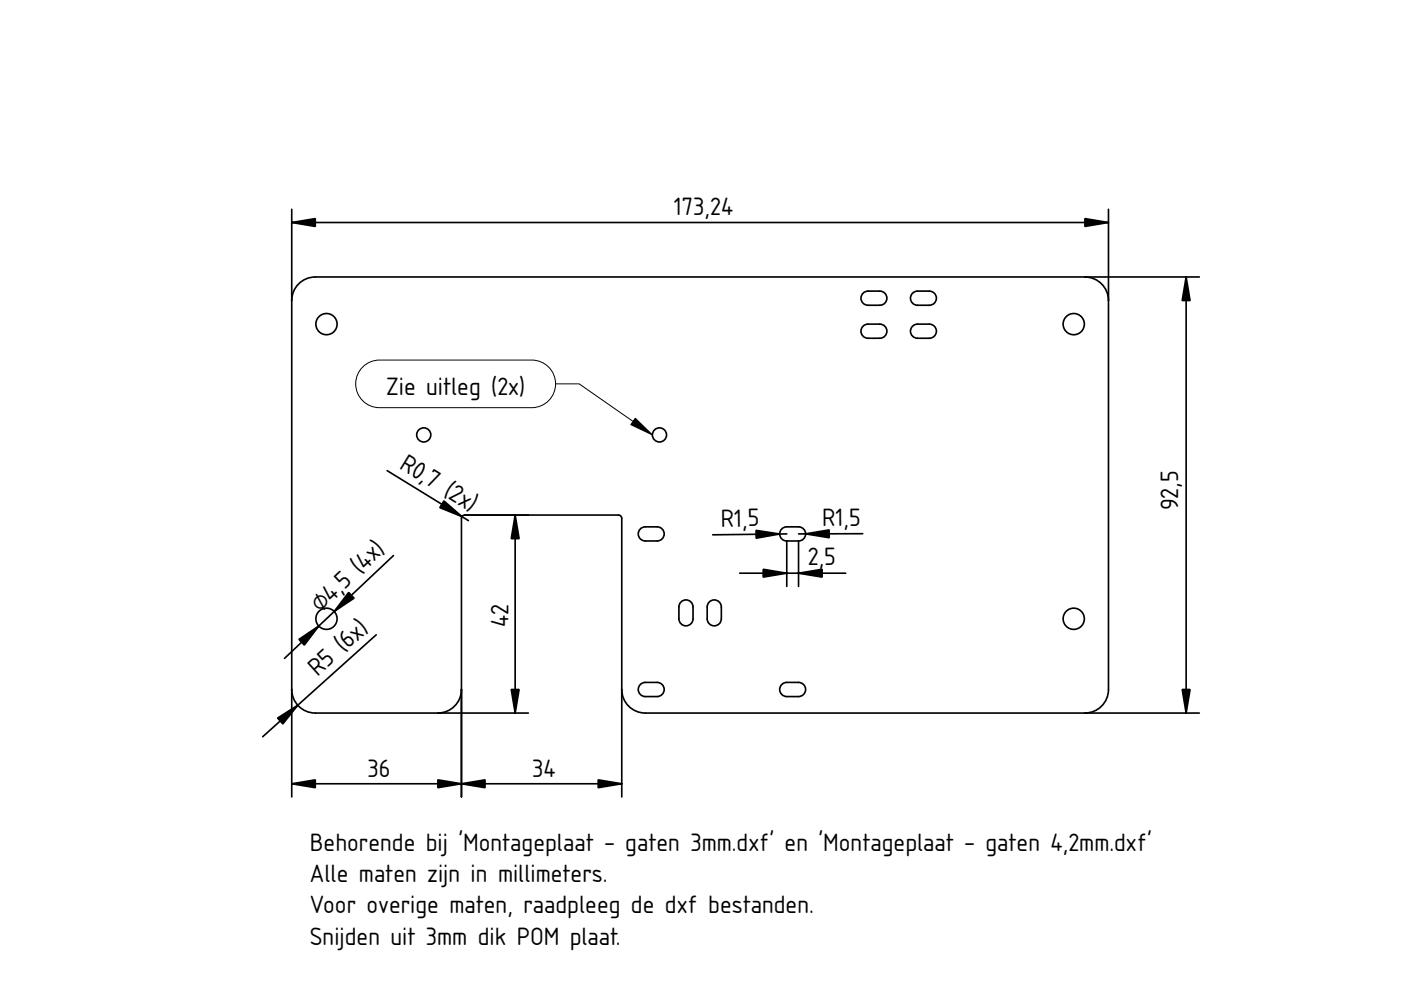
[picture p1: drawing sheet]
<svg xmlns="http://www.w3.org/2000/svg" width="297mm" height="210mm" viewBox="0 0 297 210" stroke-linecap="round" stroke-linejoin="round" font-family="sans-serif">
<g fill="none" stroke="#000" stroke-width=".35">
<path d="M61.9 44.4v124.6M61.9 47.2h173.1M230 58.7a5 5 0 0 1 5 5M235 44.4v101.8a5 5 0 0 1-5 5M251.5 58.7v92.5M254.3 58.7h-187.4a5 5 0 0 0-5 5M183.2 62l.8-.3h2.5a1.5 1.5 0 0 1 1.5 1.5 1.5 1.5 0 0 1-1.5 1.5h-2.5a1.5 1.5 0 0 1-1.4-1 1.5 1.5 0 0 1 .6-1.7zM183.2 69l.8-.3h2.5a1.5 1.5 0 0 1 1.5 1.5 1.5 1.5 0 0 1-1.5 1.5h-2.5a1.5 1.5 0 0 1-1.4-1 1.5 1.5 0 0 1 .6-1.7zM193.3 69.3l.8-.5 2.9-.1a1.5 1.5 0 0 1 1.5 1.5 1.5 1.5 0 0 1-1.5 1.5h-2.5a1.5 1.5 0 0 1-1.3-.8 1.5 1.5 0 0 1 .1-1.6zM193.3 62.3l.8-.5 2.9-.1a1.5 1.5 0 0 1 1.5 1.5 1.5 1.5 0 0 1-1.5 1.5h-2.5a1.5 1.5 0 0 1-1.3-.8 1.5 1.5 0 0 1 .1-1.6zM82.1 99.8l17.2 10.6M83.4 117.8l-23.1 21.8"/>
<path d="M109.2 109.2v42M135.9 112l.9-.3h2.5a1.5 1.5 0 0 1 1.5 1.5 1.5 1.5 0 0 1-1.5 1.5h-2.5a1.5 1.5 0 0 1-1.4-1 1.5 1.5 0 0 1 .5-1.7zM166.8 114.7a1.5 1.5 0 0 1-1.5-1.5 1.5 1.5 0 0 1 1.5-1.5h2.5a1.5 1.5 0 0 1 1.5 1.5 1.5 1.5 0 0 1-1.5 1.5M166.8 114.7h2.5M166.8 113.2l-15.7 .2M166.8 114.7v9.6M169.3 114.7v9.6M182.9 113.2h-13.6M79.8 134.6l-24.1 21.6M144.6 127.5a1.5 1.5 0 0 1 1.5-.1 1.5 1.5 0 0 1 .8 1.3v2.5a1.5 1.5 0 0 1-1.5 1.5 1.5 1.5 0 0 1-1.5-1.5l.1-3zM150.5 127.5a1.5 1.5 0 0 1 1.6-.1 1.5 1.5 0 0 1 .8 1.3v2.5a1.5 1.5 0 0 1-1.5 1.5 1.5 1.5 0 0 1-1.5-1.5l.1-3zM156.8 121.5h22.5"/>
<path d="M61.9 146.2a5 5 0 0 0 5 5h45.1M97.8 146.2a5 5 0 0 1-5 5M131.8 146.2a5 5 0 0 0 5 5h117.5M135.6 145.3l.7-.5 3-.1a1.5 1.5 0 0 1 1.5 1.5 1.5 1.5 0 0 1-1.5 1.5h-2.5a1.5 1.5 0 0 1-1.3-.8 1.5 1.5 0 0 1 .1-1.6zM165.9 145l.9-.3h2.5a1.5 1.5 0 0 1 1.5 1.5 1.5 1.5 0 0 1-1.5 1.5h-2.5a1.5 1.5 0 0 1-1.4-1 1.5 1.5 0 0 1 .5-1.7zM61.9 166.2h69.9M97.8 169v-59.1a.7 .7 0 0 1 .7-.7h32.6a.7 .7 0 0 1 .7 .7v59.1"/>
<circle cx="69.2" cy="68.7" r="2.25"/>
<circle cx="227.7" cy="68.7" r="2.25"/>
<circle cx="89.8" cy="92.2" r="1.5"/>
<circle cx="139.8" cy="92.2" r="1.5"/>
<circle cx="69.2" cy="131.2" r="2.25"/>
<circle cx="227.7" cy="131.2" r="2.25"/>
</g>
<g fill="#000" stroke="#000" stroke-width=".35">
<path d="M61.9 47.2l5-.9v1.7zM230 46.3l5 .9-5 .8zM251.5 58.7l.8 5h-1.6zM94.1 106.2l3.8 3.3-4.7-1.9zM109.2 109.2l.9 5h-1.7zM160.3 112.4l5 .8-5 .9zM170.8 113.2l5-.9v1.7zM63.4 135.6l4.2-2.9-3.1 4.1zM73.9 125.6l1.2 1.2-4.2 2.9zM161.8 120.7l5 .8-5 .9zM169.3 121.5l5-.8v1.7zM58.9 152.2l4.2-2.7-3.1 4z"/>
<path d="M108.4 146.2h1.7l-.9 5zM250.7 146.2h1.6l-.8 5zM61.9 166.2l5-.9v1.7zM92.8 165.3l5 .9-5 .8zM97.8 166.2l5-.9v1.7zM126.8 165.3l5 .9-5 .8z"/>
</g>
<path d="M117.8 81.4h5l15.5 10.8M148.4 105h.1" fill="none" stroke="#000" stroke-width=".21"/>
<path d="M134.7 88.7l3.6 3.5-4.6-2.2z" fill="#000" stroke="#000" stroke-width=".21"/>
<path d="M76.6 78.1a5 5 0 0 1 3.9-1.8h32.2a5 5 0 0 1 5.1 5.1 5 5 0 0 1-5.1 5h-32.2a5 5 0 0 1-4.6-2.9 5 5 0 0 1 .7-5.4z" fill-rule="evenodd" fill="#fff" stroke="#000" stroke-width=".21"/>
<g font-size="5">
<text x="142.9" y="45.5">173,24</text>
<text x="81.9" y="83.8">Zie uitleg (2x)</text>
<text x="84.5" y="99.2" transform="rotate(32 84.5 99.2)">R0,7 (2x)</text>
<text x="152.9" y="111.7" transform="rotate(-1 152.9 111.7)">R1,5</text>
<text x="174.3" y="111.5">R1,5</text>
<text x="249.8" y="108.2" transform="rotate(-90 249.8 108.2)">92,5</text>
<text x="171.3" y="119.9">2,5</text>
<text x="67.9" y="130" transform="rotate(-43 67.9 130)">⌀4,5 (4x)</text>
<text x="107.8" y="133" transform="rotate(-90 107.8 133)">42</text>
<text x="67.3" y="143.6" transform="rotate(-42 67.3 143.6)">R5 (6x)</text>
<text x="78" y="164.7">36</text>
<text x="112.9" y="164.7">34</text>
<text x="65.7" y="180.3">Behorende bij 'Montageplaat - gaten 3mm.dxf' en 'Montageplaat - gaten 4,2mm.dxf'</text>
<text x="65.7" y="187">Alle maten zijn in millimeters.</text>
<text x="65.7" y="193.6">Voor overige maten, raadpleeg de dxf bestanden.</text>
<text x="65.7" y="200.3">Snijden uit 3mm dik POM plaat.</text>
</g>
</svg>
